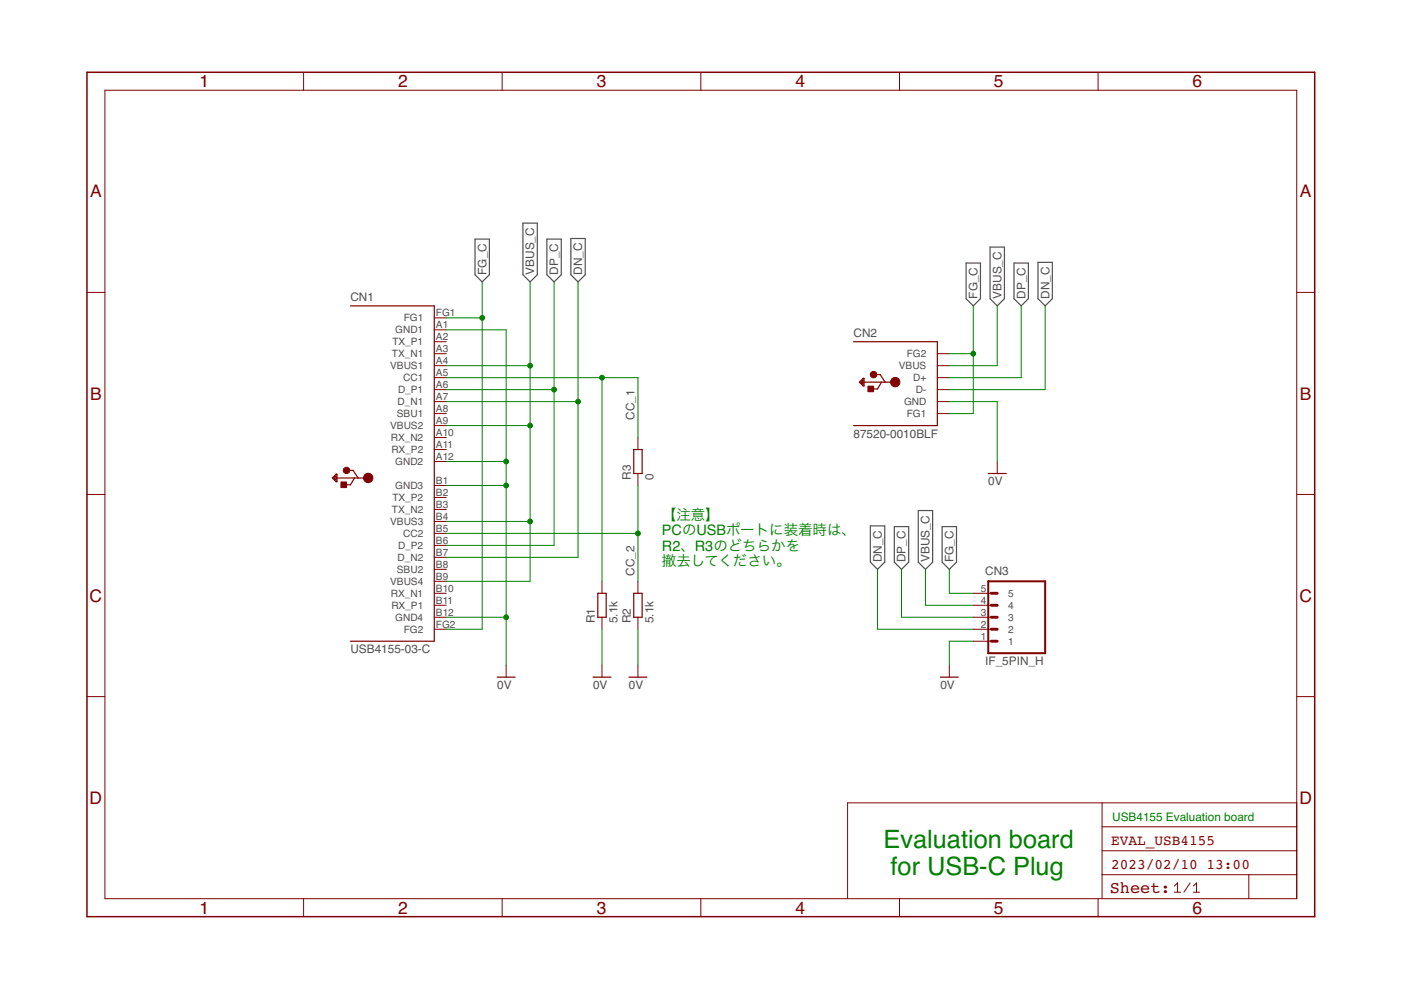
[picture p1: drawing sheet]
<?xml version="1.0" encoding="utf-8"?>
<!DOCTYPE eagle SYSTEM "eagle.dtd">
<eagle version="7.7.0">
<drawing>
<settings>
<setting alwaysvectorfont="no"/>
<setting verticaltext="up"/>
</settings>
<grid distance="0.1" unitdist="inch" unit="inch" style="lines" multiple="1" display="yes" altdistance="0.01" altunitdist="inch" altunit="inch"/>
<schematic xreflabel="%F%N/%S.%C%R" xrefpart="/%S.%C%R">
<libraries>
<library name="Generic">
<symbols>
<symbol name="A4L-LOC">
<wire x1="256.54" y1="3.81" x2="256.54" y2="8.89" width="0.1016" layer="94"/>
<wire x1="256.54" y1="8.89" x2="256.54" y2="13.97" width="0.1016" layer="94"/>
<wire x1="256.54" y1="13.97" x2="256.54" y2="19.05" width="0.1016" layer="94"/>
<wire x1="256.54" y1="19.05" x2="256.54" y2="24.13" width="0.1016" layer="94"/>
<wire x1="161.29" y1="3.81" x2="161.29" y2="24.13" width="0.1016" layer="94"/>
<wire x1="161.29" y1="24.13" x2="215.265" y2="24.13" width="0.1016" layer="94"/>
<wire x1="215.265" y1="24.13" x2="256.54" y2="24.13" width="0.1016" layer="94"/>
<wire x1="246.38" y1="3.81" x2="246.38" y2="8.89" width="0.1016" layer="94"/>
<wire x1="246.38" y1="8.89" x2="256.54" y2="8.89" width="0.1016" layer="94"/>
<wire x1="246.38" y1="8.89" x2="215.265" y2="8.89" width="0.1016" layer="94"/>
<wire x1="215.265" y1="8.89" x2="215.265" y2="3.81" width="0.1016" layer="94"/>
<wire x1="215.265" y1="8.89" x2="215.265" y2="13.97" width="0.1016" layer="94"/>
<wire x1="215.265" y1="13.97" x2="256.54" y2="13.97" width="0.1016" layer="94"/>
<wire x1="215.265" y1="13.97" x2="215.265" y2="19.05" width="0.1016" layer="94"/>
<wire x1="215.265" y1="19.05" x2="256.54" y2="19.05" width="0.1016" layer="94"/>
<wire x1="215.265" y1="19.05" x2="215.265" y2="24.13" width="0.1016" layer="94"/>
<text x="217.17" y="15.24" size="2.1844" layer="94" font="fixed">&gt;DRAWING_NAME</text>
<text x="217.17" y="10.16" size="2.1844" layer="94" font="fixed">&gt;LAST_DATE_TIME</text>
<text x="230.505" y="5.08" size="2.1844" layer="94" font="vector" ratio="9">&gt;SHEET</text>
<text x="216.916" y="4.953" size="2.54" layer="94" font="fixed">Sheet:</text>
<frame x1="0" y1="0" x2="260.35" y2="179.07" columns="6" rows="4" layer="94"/>
</symbol>
</symbols>
<devicesets>
<deviceset name="A4L-LOC" prefix="FRAME">
<gates>
<gate name="G$1" symbol="A4L-LOC" x="0" y="0"/>
</gates>
<devices>
<device name="">
<technologies>
<technology name=""/>
</technologies>
</device>
</devices>
</deviceset>
</devicesets>
</library>
<library name="Connectors">
<symbols>
<symbol name="USB_CON_FEM_A">
<wire x1="0" y1="17.78" x2="17.78" y2="17.78" width="0.254" layer="94"/>
<wire x1="17.78" y1="17.78" x2="17.78" y2="0" width="0.254" layer="94"/>
<wire x1="8.84" y1="9.22" x2="6.69" y2="9.22" width="0.254" layer="94"/>
<wire x1="6.69" y1="9.22" x2="5.94" y2="9.22" width="0.254" layer="94"/>
<wire x1="4.64" y1="10.82" x2="5.64" y2="10.82" width="0.254" layer="94"/>
<wire x1="3.89" y1="7.77" x2="5.09" y2="7.77" width="0.254" layer="94"/>
<wire x1="5.09" y1="7.77" x2="5.94" y2="9.22" width="0.254" layer="94"/>
<wire x1="5.64" y1="10.82" x2="6.69" y2="9.22" width="0.254" layer="94"/>
<wire x1="5.94" y1="9.22" x2="2.24" y2="9.22" width="0.254" layer="94"/>
<wire x1="2.24" y1="9.22" x2="2.24" y2="8.42" width="0.254" layer="94"/>
<wire x1="2.24" y1="8.42" x2="2.04" y2="8.42" width="0.254" layer="94"/>
<wire x1="2.04" y1="8.42" x2="1.24" y2="9.22" width="0.254" layer="94"/>
<wire x1="1.24" y1="9.22" x2="2.04" y2="10.02" width="0.254" layer="94"/>
<wire x1="2.04" y1="8.62" x2="2.04" y2="10.02" width="0.254" layer="94"/>
<wire x1="2.04" y1="10.02" x2="2.24" y2="10.02" width="0.254" layer="94"/>
<wire x1="2.24" y1="10.02" x2="2.24" y2="9.22" width="0.254" layer="94"/>
<wire x1="1.64" y1="9.22" x2="1.64" y2="9.02" width="0.254" layer="94"/>
<wire x1="1.64" y1="9.02" x2="1.84" y2="8.82" width="0.254" layer="94"/>
<wire x1="1.84" y1="8.82" x2="1.84" y2="9.62" width="0.254" layer="94"/>
<wire x1="1.84" y1="9.62" x2="1.44" y2="9.22" width="0.254" layer="94"/>
<wire x1="0" y1="0" x2="17.78" y2="0" width="0.254" layer="94"/>
<circle x="8.84" y="9.22" radius="0.5" width="1" layer="94"/>
<circle x="4.24" y="10.82" radius="0.2" width="1" layer="94"/>
<text x="0" y="18.796" size="1.778" layer="95">&gt;NAME</text>
<text x="0" y="-2.54" size="1.778" layer="96">&gt;VALUE</text>
<rectangle x1="3.04" y1="7.17" x2="4.24" y2="8.37" layer="94"/>
<pin name="D+" x="20.32" y="10.16" visible="pin" length="short" rot="R180"/>
<pin name="D-" x="20.32" y="7.62" visible="pin" length="short" rot="R180"/>
<pin name="VBUS" x="20.32" y="12.7" visible="pin" length="short" direction="pas" rot="R180"/>
<pin name="GND" x="20.32" y="5.08" visible="pin" length="short" direction="pas" rot="R180"/>
<pin name="FG1" x="20.32" y="2.54" visible="pin" length="short" direction="pas" rot="R180"/>
<pin name="FG2" x="20.32" y="15.24" visible="pin" length="short" direction="pas" rot="R180"/>
</symbol>
<symbol name="IF_5PIN">
<wire x1="15.24" y1="-12.7" x2="3.175" y2="-12.7" width="0.4064" layer="94"/>
<wire x1="3.81" y1="-5.08" x2="5.08" y2="-5.08" width="0.6096" layer="94"/>
<wire x1="3.81" y1="0" x2="5.08" y2="0" width="0.6096" layer="94"/>
<wire x1="3.81" y1="-2.54" x2="5.08" y2="-2.54" width="0.6096" layer="94"/>
<wire x1="3.175" y1="2.54" x2="3.175" y2="-12.7" width="0.4064" layer="94"/>
<wire x1="15.24" y1="-12.7" x2="15.24" y2="2.54" width="0.4064" layer="94"/>
<wire x1="3.175" y1="2.54" x2="15.24" y2="2.54" width="0.4064" layer="94"/>
<text x="2.54" y="-15.24" size="1.778" layer="96">&gt;VALUE</text>
<pin name="2" x="0" y="-7.62" length="middle" direction="pas" swaplevel="1"/>
<pin name="3" x="0" y="-5.08" length="middle" direction="pas" swaplevel="1"/>
<pin name="1" x="0" y="-10.16" length="middle" direction="pas" swaplevel="1"/>
<text x="2.54" y="3.81" size="1.778" layer="95">&gt;NAME</text>
<pin name="4" x="0" y="-2.54" length="middle" direction="pas" swaplevel="1"/>
<pin name="5" x="0" y="0" length="middle" direction="pas" swaplevel="1"/>
<wire x1="3.81" y1="-7.62" x2="5.08" y2="-7.62" width="0.6096" layer="94"/>
<wire x1="3.81" y1="-10.16" x2="5.08" y2="-10.16" width="0.6096" layer="94"/>
</symbol>
<symbol name="USB4155-03-C">
<wire x1="0" y1="35.56" x2="17.78" y2="35.56" width="0.254" layer="94"/>
<wire x1="17.78" y1="35.56" x2="17.78" y2="-35.56" width="0.254" layer="94"/>
<wire x1="3.76" y1="-0.94" x2="1.61" y2="-0.94" width="0.254" layer="94"/>
<wire x1="1.61" y1="-0.94" x2="0.86" y2="-0.94" width="0.254" layer="94"/>
<wire x1="-0.44" y1="0.66" x2="0.56" y2="0.66" width="0.254" layer="94"/>
<wire x1="-1.19" y1="-2.39" x2="0.01" y2="-2.39" width="0.254" layer="94"/>
<wire x1="0.01" y1="-2.39" x2="0.86" y2="-0.94" width="0.254" layer="94"/>
<wire x1="0.56" y1="0.66" x2="1.61" y2="-0.94" width="0.254" layer="94"/>
<wire x1="0.86" y1="-0.94" x2="-2.84" y2="-0.94" width="0.254" layer="94"/>
<wire x1="-2.84" y1="-0.94" x2="-2.84" y2="-1.74" width="0.254" layer="94"/>
<wire x1="-2.84" y1="-1.74" x2="-3.04" y2="-1.74" width="0.254" layer="94"/>
<wire x1="-3.04" y1="-1.74" x2="-3.84" y2="-0.94" width="0.254" layer="94"/>
<wire x1="-3.84" y1="-0.94" x2="-3.04" y2="-0.14" width="0.254" layer="94"/>
<wire x1="-3.04" y1="-1.54" x2="-3.04" y2="-0.14" width="0.254" layer="94"/>
<wire x1="-3.04" y1="-0.14" x2="-2.84" y2="-0.14" width="0.254" layer="94"/>
<wire x1="-2.84" y1="-0.14" x2="-2.84" y2="-0.94" width="0.254" layer="94"/>
<wire x1="-3.44" y1="-0.94" x2="-3.44" y2="-1.14" width="0.254" layer="94"/>
<wire x1="-3.44" y1="-1.14" x2="-3.24" y2="-1.34" width="0.254" layer="94"/>
<wire x1="-3.24" y1="-1.34" x2="-3.24" y2="-0.54" width="0.254" layer="94"/>
<wire x1="-3.24" y1="-0.54" x2="-3.64" y2="-0.94" width="0.254" layer="94"/>
<wire x1="0" y1="-35.56" x2="17.78" y2="-35.56" width="0.254" layer="94"/>
<circle x="3.76" y="-0.94" radius="0.5" width="1" layer="94"/>
<circle x="-0.84" y="0.66" radius="0.2" width="1" layer="94"/>
<text x="0" y="36.576" size="1.778" layer="95">&gt;NAME</text>
<text x="0" y="-38.1" size="1.778" layer="96">&gt;VALUE</text>
<rectangle x1="-2.04" y1="-2.99" x2="-0.84" y2="-1.79" layer="94"/>
<pin name="D_P1" x="20.32" y="17.78" length="short" rot="R180"/>
<pin name="D_N1" x="20.32" y="15.24" length="short" rot="R180"/>
<pin name="VBUS1" x="20.32" y="22.86" length="short" direction="pas" rot="R180"/>
<pin name="FG1" x="20.32" y="33.02" length="short" direction="pas" rot="R180"/>
<pin name="VBUS2" x="20.32" y="10.16" length="short" direction="pas" rot="R180"/>
<pin name="SBU2" x="20.32" y="-20.32" length="short" direction="pas" rot="R180"/>
<pin name="CC1" x="20.32" y="20.32" length="short" direction="pas" rot="R180"/>
<pin name="SBU1" x="20.32" y="12.7" length="short" direction="pas" rot="R180"/>
<pin name="FG2" x="20.32" y="-33.02" length="short" rot="R180"/>
<pin name="GND1" x="20.32" y="30.48" length="short" direction="pas" rot="R180"/>
<pin name="CC2" x="20.32" y="-12.7" length="short" direction="pas" rot="R180"/>
<pin name="D_P2" x="20.32" y="-15.24" length="short" rot="R180"/>
<pin name="D_N2" x="20.32" y="-17.78" length="short" rot="R180"/>
<pin name="GND2" x="20.32" y="2.54" length="short" direction="pas" rot="R180"/>
<pin name="GND3" x="20.32" y="-2.54" length="short" direction="pas" rot="R180"/>
<pin name="VBUS3" x="20.32" y="-10.16" length="short" direction="pas" rot="R180"/>
<pin name="VBUS4" x="20.32" y="-22.86" length="short" direction="pas" rot="R180"/>
<pin name="GND4" x="20.32" y="-30.48" length="short" direction="pas" rot="R180"/>
<pin name="TX_P1" x="20.32" y="27.94" length="short" rot="R180"/>
<pin name="TX_N1" x="20.32" y="25.4" length="short" rot="R180"/>
<pin name="TX_P2" x="20.32" y="-5.08" length="short" rot="R180"/>
<pin name="TX_N2" x="20.32" y="-7.62" length="short" rot="R180"/>
<pin name="RX_P1" x="20.32" y="-27.94" length="short" rot="R180"/>
<pin name="RX_N1" x="20.32" y="-25.4" length="short" rot="R180"/>
<pin name="RX_N2" x="20.32" y="7.62" length="short" rot="R180"/>
<pin name="RX_P2" x="20.32" y="5.08" length="short" rot="R180"/>
</symbol>
</symbols>
<devicesets>
<deviceset name="87520-0010BLF" prefix="CN">
<gates>
<gate name="G$1" symbol="USB_CON_FEM_A" x="0" y="0"/>
</gates>
<devices>
<device name="" package="87520-0010BLF">
<connects>
<connect gate="G$1" pin="D+" pad="D+"/>
<connect gate="G$1" pin="D-" pad="D-"/>
<connect gate="G$1" pin="FG1" pad="FG1"/>
<connect gate="G$1" pin="FG2" pad="FG2"/>
<connect gate="G$1" pin="GND" pad="GND"/>
<connect gate="G$1" pin="VBUS" pad="VBUS"/>
</connects>
<technologies>
<technology name=""/>
</technologies>
</device>
</devices>
</deviceset>
<deviceset name="IF_5PIN" prefix="CN">
<gates>
<gate name="G$1" symbol="IF_5PIN" x="0" y="0"/>
</gates>
<devices>
<device name="" package="DF65-5P-1.7V_DEV">
<connects>
<connect gate="G$1" pin="1" pad="1"/>
<connect gate="G$1" pin="2" pad="2"/>
<connect gate="G$1" pin="3" pad="3"/>
<connect gate="G$1" pin="4" pad="4"/>
<connect gate="G$1" pin="5" pad="5"/>
</connects>
<technologies>
<technology name=""/>
</technologies>
</device>
<device name="_H" package="HEADER_5PIN">
<connects>
<connect gate="G$1" pin="1" pad="1"/>
<connect gate="G$1" pin="2" pad="2"/>
<connect gate="G$1" pin="3" pad="3"/>
<connect gate="G$1" pin="4" pad="4"/>
<connect gate="G$1" pin="5" pad="5"/>
</connects>
<technologies>
<technology name=""/>
</technologies>
</device>
</devices>
</deviceset>
<deviceset name="USB4155-03-C" prefix="CN">
<gates>
<gate name="G$1" symbol="USB4155-03-C" x="-7.62" y="0"/>
</gates>
<devices>
<device name="" package="USB4155-03-C">
<connects>
<connect gate="G$1" pin="CC1" pad="A5"/>
<connect gate="G$1" pin="CC2" pad="B5"/>
<connect gate="G$1" pin="D_N1" pad="A7"/>
<connect gate="G$1" pin="D_N2" pad="B7"/>
<connect gate="G$1" pin="D_P1" pad="A6"/>
<connect gate="G$1" pin="D_P2" pad="B6"/>
<connect gate="G$1" pin="FG1" pad="FG1"/>
<connect gate="G$1" pin="FG2" pad="FG2"/>
<connect gate="G$1" pin="GND1" pad="A1"/>
<connect gate="G$1" pin="GND2" pad="A12"/>
<connect gate="G$1" pin="GND3" pad="B1"/>
<connect gate="G$1" pin="GND4" pad="B12"/>
<connect gate="G$1" pin="RX_N1" pad="B10"/>
<connect gate="G$1" pin="RX_N2" pad="A10"/>
<connect gate="G$1" pin="RX_P1" pad="B11"/>
<connect gate="G$1" pin="RX_P2" pad="A11"/>
<connect gate="G$1" pin="SBU1" pad="A8"/>
<connect gate="G$1" pin="SBU2" pad="B8"/>
<connect gate="G$1" pin="TX_N1" pad="A3"/>
<connect gate="G$1" pin="TX_N2" pad="B3"/>
<connect gate="G$1" pin="TX_P1" pad="A2"/>
<connect gate="G$1" pin="TX_P2" pad="B2"/>
<connect gate="G$1" pin="VBUS1" pad="A4"/>
<connect gate="G$1" pin="VBUS2" pad="A9"/>
<connect gate="G$1" pin="VBUS3" pad="B4"/>
<connect gate="G$1" pin="VBUS4" pad="B9"/>
</connects>
<technologies>
<technology name=""/>
</technologies>
</device>
</devices>
</deviceset>
</devicesets>
</library>
<library name="Supply">
<symbols>
<symbol name="0V">
<wire x1="-1.905" y1="0" x2="1.905" y2="0" width="0.254" layer="94"/>
<text x="-1.905" y="-2.54" size="1.778" layer="96">&gt;VALUE</text>
<pin name="0V" x="0" y="2.54" visible="off" length="short" direction="sup" rot="R270"/>
</symbol>
</symbols>
<devicesets>
<deviceset name="0V" prefix="GND">
<gates>
<gate name="1" symbol="0V" x="0" y="0"/>
</gates>
<devices>
<device name="">
<technologies>
<technology name=""/>
</technologies>
</device>
</devices>
</deviceset>
</devicesets>
</library>
<library name="Parts">
<symbols>
<symbol name="RESISTOR">
<wire x1="2.54" y1="-0.889" x2="7.62" y2="-0.889" width="0.254" layer="94"/>
<wire x1="7.62" y1="0.889" x2="2.54" y2="0.889" width="0.254" layer="94"/>
<wire x1="7.62" y1="-0.889" x2="7.62" y2="0.889" width="0.254" layer="94"/>
<wire x1="2.54" y1="-0.889" x2="2.54" y2="0.889" width="0.254" layer="94"/>
<text x="1.27" y="1.4986" size="1.778" layer="95">&gt;NAME</text>
<text x="1.27" y="-3.302" size="1.778" layer="96">&gt;VALUE</text>
<pin name="2" x="10.16" y="0" visible="off" length="short" direction="pas" swaplevel="1" rot="R180"/>
<pin name="1" x="0" y="0" visible="off" length="short" direction="pas" swaplevel="1"/>
</symbol>
</symbols>
<devicesets>
<deviceset name="RESISTOR" prefix="R" uservalue="yes">
<gates>
<gate name="G$1" symbol="RESISTOR" x="0" y="0"/>
</gates>
<devices>
<device name="_0805_DEV" package="SMD_2012_DEV">
<connects>
<connect gate="G$1" pin="1" pad="1"/>
<connect gate="G$1" pin="2" pad="2"/>
</connects>
<technologies>
<technology name=""/>
</technologies>
</device>
<device name="_0603_DEV" package="SMD_1608_DEV">
<connects>
<connect gate="G$1" pin="1" pad="1"/>
<connect gate="G$1" pin="2" pad="2"/>
</connects>
<technologies>
<technology name=""/>
</technologies>
</device>
<device name="_600MIL" package="RESISTOR_0411_600MIL">
<connects>
<connect gate="G$1" pin="1" pad="1"/>
<connect gate="G$1" pin="2" pad="2"/>
</connects>
<technologies>
<technology name=""/>
</technologies>
</device>
<device name="_300MIL" package="RESISTOR_0207_300MIL">
<connects>
<connect gate="G$1" pin="1" pad="1"/>
<connect gate="G$1" pin="2" pad="2"/>
</connects>
<technologies>
<technology name=""/>
</technologies>
</device>
<device name="_200MIL" package="RESISTOR_0204_200MIL">
<connects>
<connect gate="G$1" pin="1" pad="1"/>
<connect gate="G$1" pin="2" pad="2"/>
</connects>
<technologies>
<technology name=""/>
</technologies>
</device>
<device name="_0805" package="C0805">
<connects>
<connect gate="G$1" pin="1" pad="1"/>
<connect gate="G$1" pin="2" pad="2"/>
</connects>
<technologies>
<technology name=""/>
</technologies>
</device>
<device name="_0603" package="R0603">
<connects>
<connect gate="G$1" pin="1" pad="1"/>
<connect gate="G$1" pin="2" pad="2"/>
</connects>
<technologies>
<technology name=""/>
</technologies>
</device>
<device name="_0402" package="R0402">
<connects>
<connect gate="G$1" pin="1" pad="1"/>
<connect gate="G$1" pin="2" pad="2"/>
</connects>
<technologies>
<technology name=""/>
</technologies>
</device>
<device name="_0402N" package="R0402N">
<connects>
<connect gate="G$1" pin="1" pad="1"/>
<connect gate="G$1" pin="2" pad="2"/>
</connects>
<technologies>
<technology name=""/>
</technologies>
</device>
</devices>
</deviceset>
</devicesets>
</library>
</libraries>
<attributes>
</attributes>
<variantdefs>
</variantdefs>
<classes>
<class number="0" name="default" width="0" drill="0">
</class>
</classes>
<parts>
<part name="FRAME1" library="Generic" deviceset="A4L-LOC" device=""/>
<part name="CN2" library="Connectors" deviceset="87520-0010BLF" device=""/>
<part name="GND1" library="Supply" deviceset="0V" device=""/>
<part name="CN3" library="Connectors" deviceset="IF_5PIN" device="_H"/>
<part name="GND3" library="Supply" deviceset="0V" device=""/>
<part name="CN1" library="Connectors" deviceset="USB4155-03-C" device=""/>
<part name="GND2" library="Supply" deviceset="0V" device=""/>
<part name="R1" library="Parts" deviceset="RESISTOR" device="_0402N" value="5.1k"/>
<part name="R2" library="Parts" deviceset="RESISTOR" device="_0402N" value="5.1k"/>
<part name="GND4" library="Supply" deviceset="0V" device=""/>
<part name="GND5" library="Supply" deviceset="0V" device=""/>
<part name="R3" library="Parts" deviceset="RESISTOR" device="_0402N" value="0"/>
</parts>
<sheets>
<sheet>
<plain>
<text x="217.424" y="20.32" size="1.778" layer="91">USB4155 Evaluation board</text>
<text x="168.91" y="8.89" size="3.81" layer="91">Evaluation board
 for USB-C Plug</text>
<text x="121.92" y="86.36" size="2.1844" layer="91" align="top-left">【注意】
PCのUSBポートに装着時は、
R2、R3のどちらかを
撤去してください。</text>
</plain>
<instances>
<instance part="FRAME1" gate="G$1" x="0" y="0"/>
<instance part="CN2" gate="G$1" x="162.56" y="104.14"/>
<instance part="GND1" gate="1" x="193.04" y="93.98"/>
<instance part="CN3" gate="G$1" x="187.96" y="68.58"/>
<instance part="GND3" gate="1" x="182.88" y="50.8"/>
<instance part="CN1" gate="G$1" x="55.88" y="93.98"/>
<instance part="GND2" gate="1" x="88.9" y="50.8"/>
<instance part="R1" gate="G$1" x="109.22" y="60.96" rot="R90"/>
<instance part="R2" gate="G$1" x="116.84" y="60.96" rot="R90"/>
<instance part="GND4" gate="1" x="109.22" y="50.8"/>
<instance part="GND5" gate="1" x="116.84" y="50.8"/>
<instance part="R3" gate="G$1" x="116.84" y="91.44" rot="R90"/>
</instances>
<busses>
</busses>
<nets>
<net name="0V" class="0">
<segment>
<pinref part="CN2" gate="G$1" pin="GND"/>
<pinref part="GND1" gate="1" pin="0V"/>
<wire x1="182.88" y1="109.22" x2="193.04" y2="109.22" width="0.1524" layer="91"/>
<wire x1="193.04" y1="109.22" x2="193.04" y2="96.52" width="0.1524" layer="91"/>
</segment>
<segment>
<pinref part="CN3" gate="G$1" pin="1"/>
<pinref part="GND3" gate="1" pin="0V"/>
<wire x1="187.96" y1="58.42" x2="182.88" y2="58.42" width="0.1524" layer="91"/>
<wire x1="182.88" y1="58.42" x2="182.88" y2="53.34" width="0.1524" layer="91"/>
</segment>
<segment>
<pinref part="CN1" gate="G$1" pin="GND4"/>
<pinref part="GND2" gate="1" pin="0V"/>
<wire x1="76.2" y1="63.5" x2="88.9" y2="63.5" width="0.1524" layer="91"/>
<wire x1="88.9" y1="63.5" x2="88.9" y2="53.34" width="0.1524" layer="91"/>
<wire x1="88.9" y1="63.5" x2="88.9" y2="91.44" width="0.1524" layer="91"/>
<pinref part="CN1" gate="G$1" pin="GND1"/>
<wire x1="88.9" y1="91.44" x2="88.9" y2="96.52" width="0.1524" layer="91"/>
<wire x1="88.9" y1="96.52" x2="88.9" y2="124.46" width="0.1524" layer="91"/>
<wire x1="88.9" y1="124.46" x2="76.2" y2="124.46" width="0.1524" layer="91"/>
<pinref part="CN1" gate="G$1" pin="GND2"/>
<wire x1="76.2" y1="96.52" x2="88.9" y2="96.52" width="0.1524" layer="91"/>
<pinref part="CN1" gate="G$1" pin="GND3"/>
<wire x1="76.2" y1="91.44" x2="88.9" y2="91.44" width="0.1524" layer="91"/>
<junction x="88.9" y="91.44"/>
<junction x="88.9" y="96.52"/>
<junction x="88.9" y="63.5"/>
</segment>
<segment>
<pinref part="R1" gate="G$1" pin="1"/>
<pinref part="GND4" gate="1" pin="0V"/>
<wire x1="109.22" y1="60.96" x2="109.22" y2="53.34" width="0.1524" layer="91"/>
</segment>
<segment>
<pinref part="R2" gate="G$1" pin="1"/>
<pinref part="GND5" gate="1" pin="0V"/>
<wire x1="116.84" y1="60.96" x2="116.84" y2="53.34" width="0.1524" layer="91"/>
</segment>
</net>
<net name="DP_C" class="0">
<segment>
<pinref part="CN2" gate="G$1" pin="D+"/>
<wire x1="182.88" y1="114.3" x2="198.12" y2="114.3" width="0.1524" layer="91"/>
<wire x1="198.12" y1="114.3" x2="198.12" y2="129.54" width="0.1524" layer="91"/>
<label x="198.12" y="129.54" size="1.778" layer="95" rot="R90" xref="yes"/>
</segment>
<segment>
<pinref part="CN3" gate="G$1" pin="3"/>
<wire x1="187.96" y1="63.5" x2="172.72" y2="63.5" width="0.1524" layer="91"/>
<wire x1="172.72" y1="63.5" x2="172.72" y2="73.66" width="0.1524" layer="91"/>
<label x="172.72" y="73.66" size="1.778" layer="95" rot="R90" xref="yes"/>
</segment>
<segment>
<pinref part="CN1" gate="G$1" pin="D_P1"/>
<wire x1="76.2" y1="111.76" x2="99.06" y2="111.76" width="0.1524" layer="91"/>
<wire x1="99.06" y1="111.76" x2="99.06" y2="134.62" width="0.1524" layer="91"/>
<label x="99.06" y="134.62" size="1.778" layer="95" rot="R90" xref="yes"/>
<pinref part="CN1" gate="G$1" pin="D_P2"/>
<wire x1="76.2" y1="78.74" x2="99.06" y2="78.74" width="0.1524" layer="91"/>
<wire x1="99.06" y1="78.74" x2="99.06" y2="111.76" width="0.1524" layer="91"/>
<junction x="99.06" y="111.76"/>
</segment>
</net>
<net name="DN_C" class="0">
<segment>
<pinref part="CN2" gate="G$1" pin="D-"/>
<wire x1="182.88" y1="111.76" x2="203.2" y2="111.76" width="0.1524" layer="91"/>
<wire x1="203.2" y1="111.76" x2="203.2" y2="129.54" width="0.1524" layer="91"/>
<label x="203.2" y="129.54" size="1.778" layer="95" rot="R90" xref="yes"/>
</segment>
<segment>
<pinref part="CN3" gate="G$1" pin="2"/>
<wire x1="187.96" y1="60.96" x2="167.64" y2="60.96" width="0.1524" layer="91"/>
<wire x1="167.64" y1="60.96" x2="167.64" y2="73.66" width="0.1524" layer="91"/>
<label x="167.64" y="73.66" size="1.778" layer="95" rot="R90" xref="yes"/>
</segment>
<segment>
<pinref part="CN1" gate="G$1" pin="D_N1"/>
<wire x1="76.2" y1="109.22" x2="104.14" y2="109.22" width="0.1524" layer="91"/>
<wire x1="104.14" y1="109.22" x2="104.14" y2="134.62" width="0.1524" layer="91"/>
<label x="104.14" y="134.62" size="1.778" layer="95" rot="R90" xref="yes"/>
<pinref part="CN1" gate="G$1" pin="D_N2"/>
<wire x1="76.2" y1="76.2" x2="104.14" y2="76.2" width="0.1524" layer="91"/>
<wire x1="104.14" y1="76.2" x2="104.14" y2="109.22" width="0.1524" layer="91"/>
<junction x="104.14" y="109.22"/>
</segment>
</net>
<net name="VBUS_C" class="0">
<segment>
<pinref part="CN2" gate="G$1" pin="VBUS"/>
<wire x1="182.88" y1="116.84" x2="193.04" y2="116.84" width="0.1524" layer="91"/>
<wire x1="193.04" y1="116.84" x2="193.04" y2="129.54" width="0.1524" layer="91"/>
<label x="193.04" y="129.54" size="1.778" layer="95" rot="R90" xref="yes"/>
</segment>
<segment>
<pinref part="CN3" gate="G$1" pin="4"/>
<wire x1="187.96" y1="66.04" x2="177.8" y2="66.04" width="0.1524" layer="91"/>
<wire x1="177.8" y1="66.04" x2="177.8" y2="73.66" width="0.1524" layer="91"/>
<label x="177.8" y="73.66" size="1.778" layer="95" rot="R90" xref="yes"/>
</segment>
<segment>
<pinref part="CN1" gate="G$1" pin="VBUS1"/>
<wire x1="76.2" y1="116.84" x2="93.98" y2="116.84" width="0.1524" layer="91"/>
<wire x1="93.98" y1="116.84" x2="93.98" y2="134.62" width="0.1524" layer="91"/>
<label x="93.98" y="134.62" size="1.778" layer="95" rot="R90" xref="yes"/>
<pinref part="CN1" gate="G$1" pin="VBUS4"/>
<wire x1="76.2" y1="71.12" x2="93.98" y2="71.12" width="0.1524" layer="91"/>
<wire x1="93.98" y1="71.12" x2="93.98" y2="83.82" width="0.1524" layer="91"/>
<pinref part="CN1" gate="G$1" pin="VBUS2"/>
<wire x1="93.98" y1="83.82" x2="93.98" y2="104.14" width="0.1524" layer="91"/>
<wire x1="93.98" y1="104.14" x2="93.98" y2="116.84" width="0.1524" layer="91"/>
<wire x1="76.2" y1="104.14" x2="93.98" y2="104.14" width="0.1524" layer="91"/>
<pinref part="CN1" gate="G$1" pin="VBUS3"/>
<wire x1="76.2" y1="83.82" x2="93.98" y2="83.82" width="0.1524" layer="91"/>
<junction x="93.98" y="83.82"/>
<junction x="93.98" y="104.14"/>
<junction x="93.98" y="116.84"/>
</segment>
</net>
<net name="FG_C" class="0">
<segment>
<pinref part="CN2" gate="G$1" pin="FG2"/>
<wire x1="182.88" y1="119.38" x2="187.96" y2="119.38" width="0.1524" layer="91"/>
<wire x1="187.96" y1="119.38" x2="187.96" y2="129.54" width="0.1524" layer="91"/>
<pinref part="CN2" gate="G$1" pin="FG1"/>
<wire x1="182.88" y1="106.68" x2="187.96" y2="106.68" width="0.1524" layer="91"/>
<wire x1="187.96" y1="106.68" x2="187.96" y2="119.38" width="0.1524" layer="91"/>
<junction x="187.96" y="119.38"/>
<label x="187.96" y="129.54" size="1.778" layer="95" rot="R90" xref="yes"/>
</segment>
<segment>
<pinref part="CN3" gate="G$1" pin="5"/>
<wire x1="187.96" y1="68.58" x2="182.88" y2="68.58" width="0.1524" layer="91"/>
<wire x1="182.88" y1="68.58" x2="182.88" y2="73.66" width="0.1524" layer="91"/>
<label x="182.88" y="73.66" size="1.778" layer="95" rot="R90" xref="yes"/>
</segment>
<segment>
<pinref part="CN1" gate="G$1" pin="FG1"/>
<wire x1="76.2" y1="127" x2="83.82" y2="127" width="0.1524" layer="91"/>
<wire x1="83.82" y1="127" x2="83.82" y2="60.96" width="0.1524" layer="91"/>
<pinref part="CN1" gate="G$1" pin="FG2"/>
<wire x1="83.82" y1="60.96" x2="76.2" y2="60.96" width="0.1524" layer="91"/>
<wire x1="83.82" y1="127" x2="83.82" y2="134.62" width="0.1524" layer="91"/>
<label x="83.82" y="134.62" size="1.778" layer="95" rot="R90" xref="yes"/>
<junction x="83.82" y="127"/>
</segment>
</net>
<net name="CC_1" class="0">
<segment>
<pinref part="CN1" gate="G$1" pin="CC1"/>
<wire x1="76.2" y1="114.3" x2="109.22" y2="114.3" width="0.1524" layer="91"/>
<pinref part="R3" gate="G$1" pin="2"/>
<wire x1="116.84" y1="101.6" x2="116.84" y2="114.3" width="0.1524" layer="91"/>
<pinref part="R1" gate="G$1" pin="2"/>
<wire x1="116.84" y1="114.3" x2="109.22" y2="114.3" width="0.1524" layer="91"/>
<wire x1="109.22" y1="114.3" x2="109.22" y2="71.12" width="0.1524" layer="91"/>
<junction x="109.22" y="114.3"/>
<label x="114.3" y="111.76" size="1.778" layer="95" rot="R270"/>
</segment>
</net>
<net name="CC_2" class="0">
<segment>
<pinref part="CN1" gate="G$1" pin="CC2"/>
<pinref part="R2" gate="G$1" pin="2"/>
<wire x1="76.2" y1="81.28" x2="116.84" y2="81.28" width="0.1524" layer="91"/>
<wire x1="116.84" y1="81.28" x2="116.84" y2="71.12" width="0.1524" layer="91"/>
<pinref part="R3" gate="G$1" pin="1"/>
<wire x1="116.84" y1="81.28" x2="116.84" y2="91.44" width="0.1524" layer="91"/>
<junction x="116.84" y="81.28"/>
<label x="114.3" y="78.74" size="1.778" layer="95" rot="R270"/>
</segment>
</net>
</nets>
</sheet>
</sheets>
</schematic>
</drawing>
<compatibility>
<note version="6.3" minversion="6.2.2" severity="warning">
Since Version 6.2.2 text objects can contain more than one line,
which will not be processed correctly with this version.
</note>
</compatibility>
</eagle>
